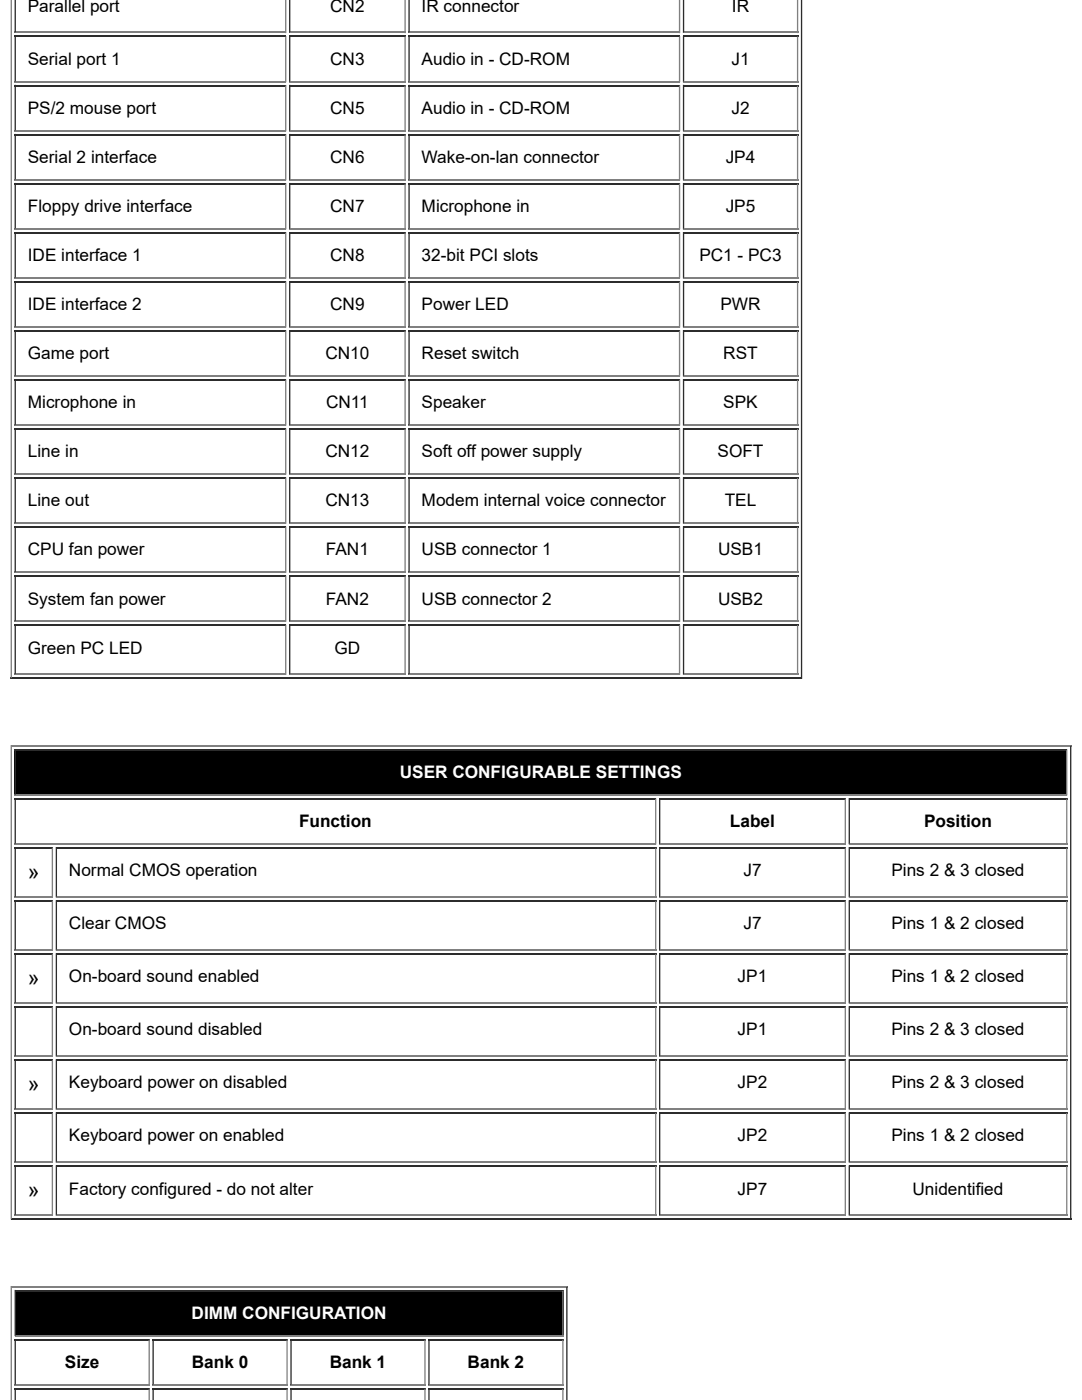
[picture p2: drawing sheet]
<svg xmlns="http://www.w3.org/2000/svg" width="216mm" height="279mm" viewBox="0 0 216 279" stroke-linecap="round" stroke-linejoin="round" font-family="sans-serif">
<g fill="none" stroke="#2c2c2c" stroke-width=".26">
<path d="M3 -.1v6.7M57.8 -.1v6.7M81.6 -.1v6.7M136.4 -.1v6.7M159.9 -.1v135.6M2.9 7.3h54.2M2.9 17.1h54.2M3 7.1v9.3M3 16.9v9.3M57.7 7.3h23.3M57.7 17.1h23.3M57.8 7.1v9.3"/>
<path d="M57.8 16.9v9.3M81.5 7.3h54.2M81.5 17.1h54.2M81.6 7.1v9.3M81.6 16.9v9.3M136.3 7.3h23M136.3 17.1h23M136.4 7.1v9.3M136.4 16.9v9.3M2.9 26.9h54.2M2.9 36.6h54.2M3 26.7v9.3"/>
<path d="M3 36.5v9.3M57.7 26.9h23.3M57.7 36.6h23.3M57.8 26.7v9.3M57.8 36.5v9.3M81.5 26.9h54.2M81.5 36.6h54.2M81.6 26.7v9.3M81.6 36.5v9.3M136.3 26.9h23M136.3 36.6h23M136.4 26.7v9.3"/>
<path d="M136.4 36.5v9.3M2.9 46.4h54.2M2.9 56.2h54.2M3 46.3v9.3M3 56.1v9.3M57.7 46.4h23.3M57.7 56.2h23.3M57.8 46.3v9.3M57.8 56.1v9.3M81.5 46.4h54.2M81.5 56.2h54.2M81.6 46.3v9.3"/>
<path d="M81.6 56.1v9.3M136.3 46.4h23M136.3 56.2h23M136.4 46.3v9.3M136.4 56.1v9.3M2.9 66h54.2M2.9 75.8h54.2M3 65.9v9.2M3 75.7v9.2M57.7 66h23.3M57.7 75.8h23.3M57.8 65.9v9.2"/>
<path d="M57.8 75.7v9.2M81.5 66h54.2M81.5 75.8h54.2M81.6 65.9v9.2M81.6 75.7v9.2M136.3 66h23M136.3 75.8h23M136.4 65.9v9.2M136.4 75.7v9.2M2.9 85.6h54.2M2.9 95.4h54.2M3 85.5v9.2"/>
<path d="M3 95.2v9.3M57.7 85.6h23.3M57.7 95.4h23.3M57.8 85.5v9.2M57.8 95.2v9.3M81.5 85.6h54.2M81.5 95.4h54.2M81.6 85.5v9.2M81.6 95.2v9.3M136.3 85.6h23M136.3 95.4h23M136.4 85.5v9.2"/>
<path d="M136.4 95.2v9.3M2.9 105.2h54.2M2.9 115h54.2M3 105v9.3M3 114.8v9.3M57.7 105.2h23.3M57.7 115h23.3M57.8 105v9.3M57.8 114.8v9.3M81.5 105.2h54.2M81.5 115h54.2M81.6 105v9.3"/>
<path d="M81.6 114.8v9.3M136.3 105.2h23M136.3 115h23M136.4 105v9.3M136.4 114.8v9.3M2.1 135.3h158M2.9 124.8h54.2M3 124.6v10.1M57.7 124.8h23.3M57.8 124.6v10.1M81.5 124.8h54.2M81.6 124.6v10.1"/>
<path d="M136.3 124.8h23M136.4 124.6v10.1M2.9 149.6h210.1M3 149.5v9.2M213.7 148.7v94.7M2.1 243.3h211.7"/>
</g>
<g fill="none" stroke="#808080" stroke-width=".26">
<path d="M2.2 -.1v135.6M57 -.1v6.7M80.8 -.1v6.7M135.6 -.1v6.7M159.1 -.1v6.7M2.9 6.5h54.2M2.9 16.3h54.2M57 7.1v9.3M57 16.9v9.3M57.7 6.5h23.3M57.7 16.3h23.3M80.8 7.1v9.3"/>
<path d="M80.8 16.9v9.3M81.5 6.5h54.2M81.5 16.3h54.2M135.6 7.1v9.3M135.6 16.9v9.3M136.3 6.5h23M136.3 16.3h23M159.1 7.1v9.3M159.1 16.9v9.3M2.9 26.1h54.2M2.9 35.9h54.2M57 26.7v9.3"/>
<path d="M57 36.5v9.3M57.7 26.1h23.3M57.7 35.9h23.3M80.8 26.7v9.3M80.8 36.5v9.3M81.5 26.1h54.2M81.5 35.9h54.2M135.6 26.7v9.3M135.6 36.5v9.3M136.3 26.1h23M136.3 35.9h23M159.1 26.7v9.3"/>
<path d="M159.1 36.5v9.3M2.9 45.6h54.2M2.9 55.4h54.2M57 46.3v9.3M57 56.1v9.3M57.7 45.6h23.3M57.7 55.4h23.3M80.8 46.3v9.3M80.8 56.1v9.3M81.5 45.6h54.2M81.5 55.4h54.2M135.6 46.3v9.3"/>
<path d="M135.6 56.1v9.3M136.3 45.6h23M136.3 55.4h23M159.1 46.3v9.3M159.1 56.1v9.3M2.9 65.2h54.2M2.9 75h54.2M57 65.9v9.2M57 75.7v9.2M57.7 65.2h23.3M57.7 75h23.3M80.8 65.9v9.2"/>
<path d="M80.8 75.7v9.2M81.5 65.2h54.2M81.5 75h54.2M135.6 65.9v9.2M135.6 75.7v9.2M136.3 65.2h23M136.3 75h23M159.1 65.9v9.2M159.1 75.7v9.2M2.9 84.8h54.2M2.9 94.6h54.2M57 85.5v9.2"/>
<path d="M57 95.2v9.3M57.7 84.8h23.3M57.7 94.6h23.3M80.8 85.5v9.2M80.8 95.2v9.3M81.5 84.8h54.2M81.5 94.6h54.2M135.6 85.5v9.2M135.6 95.2v9.3M136.3 84.8h23M136.3 94.6h23M159.1 85.5v9.2"/>
<path d="M159.1 95.2v9.3M2.9 104.4h54.2M2.9 114.2h54.2M57 105v9.3M57 114.8v9.3M57.7 104.4h23.3M57.7 114.2h23.3M80.8 105v9.3M80.8 114.8v9.3M81.5 104.4h54.2M81.5 114.2h54.2M135.6 105v9.3"/>
<path d="M135.6 114.8v9.3M136.3 104.4h23M136.3 114.2h23M159.1 105v9.3M159.1 114.8v9.3M2.9 124h54.2M2.9 134.5h54.2M57 124.6v10.1M57.7 124h23.3M57.7 134.5h23.3M80.8 124.6v10.1M81.5 124h54.2"/>
<path d="M81.5 134.5h54.2M135.6 124.6v10.1M136.3 124h23M136.3 134.5h23M159.1 124.6v10.1M2.1 148.8h211.7M2.2 148.7v94.7M2.9 158.6h210.1M212.9 149.5v9.2"/>
</g>
<path d="M2.9 149.5h210.1v9.2h-210.1z" fill="#000"/>
<path d="M2.9 159.3h128.1v9.2h-128.1z" fill="#fff"/>
<path d="M2.9 159.4h128.1M3 159.3v9.2" fill="none" stroke="#2c2c2c" stroke-width=".26"/>
<path d="M130.8 159.3v9.2M2.9 168.4h128.1" fill="none" stroke="#808080" stroke-width=".26"/>
<path d="M131.5 159.3h37.3v9.2h-37.3z" fill="#fff"/>
<path d="M131.5 159.4h37.3M131.6 159.3v9.2" fill="none" stroke="#2c2c2c" stroke-width=".26"/>
<path d="M168.7 159.3v9.2M131.5 168.4h37.3" fill="none" stroke="#808080" stroke-width=".26"/>
<path d="M169.3 159.3h43.7v9.2h-43.7z" fill="#fff"/>
<g fill="none" stroke="#2c2c2c" stroke-width=".26">
<path d="M169.3 159.4h43.7M169.5 159.3v9.2M2.9 169.2h7.7M2.9 179.8h7.7M3 169.1v10M3 179.7v10M11.1 169.2h119.9M11.1 179.8h119.9M11.2 169.1v10M11.2 179.7v10M131.5 169.2h37.3M131.5 179.8h37.3"/>
<path d="M131.6 169.1v10M131.6 179.7v10M169.3 169.2h43.7M169.3 179.8h43.7M169.5 169.1v10M169.5 179.7v10M2.9 190.4h7.7M3 190.2v10.1M11.1 190.4h119.9M11.2 190.2v10.1M131.5 190.4h37.3M131.6 190.2v10.1"/>
<path d="M169.3 190.4h43.7M169.5 190.2v10.1M2.9 201h7.7M2.9 211.5h7.7M3 200.8v10.1M3 211.4v10.1M11.1 201h119.9M11.1 211.5h119.9M11.2 200.8v10.1M11.2 211.4v10.1M131.5 201h37.3M131.5 211.5h37.3"/>
<path d="M131.6 200.8v10.1M131.6 211.4v10.1M169.3 201h43.7M169.3 211.5h43.7M169.5 200.8v10.1M169.5 211.4v10.1M2.9 222.1h7.7M2.9 232.7h7.7M3 222v10M3 232.6v10M11.1 222.1h119.9M11.1 232.7h119.9"/>
<path d="M11.2 222v10M11.2 232.6v10M131.5 222.1h37.3M131.5 232.7h37.3M131.6 222v10M131.6 232.6v10M169.3 222.1h43.7M169.3 232.7h43.7M169.5 222v10M169.5 232.6v10M2.9 257.6h109.5M3 257.4v9.3"/>
<path d="M113.1 256.6v22.8M2.9 267.4h27M2.9 277.2h27M3 267.2v9.3M3 277v2.4M30.4 267.4h27M30.4 277.2h27M30.6 267.2v9.3M30.6 277v2.4M57.9 267.4h27M57.9 277.2h27M58.1 267.2v9.3"/>
<path d="M58.1 277v2.4M85.5 267.4h26.9M85.5 277.2h26.9M85.6 267.2v9.3M85.6 277v2.4"/>
</g>
<g fill="none" stroke="#808080" stroke-width=".26">
<path d="M212.9 159.3v9.2M2.9 179h7.7M10.5 169.1v10M10.5 179.7v10M11.1 179h119.9M130.8 169.1v10M130.8 179.7v10M131.5 179h37.3M168.7 169.1v10M168.7 179.7v10M169.3 168.4h43.7M169.3 179h43.7"/>
<path d="M212.9 169.1v10M212.9 179.7v10M2.9 189.6h7.7M10.5 190.2v10.1M11.1 189.6h119.9M130.8 190.2v10.1M131.5 189.6h37.3M168.7 190.2v10.1M169.3 189.6h43.7M212.9 190.2v10.1M2.9 200.2h7.7M2.9 210.7h7.7"/>
<path d="M10.5 200.8v10.1M10.5 211.4v10.1M11.1 200.2h119.9M11.1 210.7h119.9M130.8 200.8v10.1M130.8 211.4v10.1M131.5 200.2h37.3M131.5 210.7h37.3M168.7 200.8v10.1M168.7 211.4v10.1M169.3 200.2h43.7M169.3 210.7h43.7"/>
<path d="M212.9 200.8v10.1M212.9 211.4v10.1M2.9 221.3h7.7M2.9 231.9h7.7M10.5 222v10M10.5 232.6v10M11.1 221.3h119.9M11.1 231.9h119.9M130.8 222v10M130.8 232.6v10M131.5 221.3h37.3M131.5 231.9h37.3"/>
<path d="M168.7 222v10M168.7 232.6v10M169.3 221.3h43.7M169.3 231.9h43.7M212.9 222v10M212.9 232.6v10M2.1 256.8h111.1M2.2 256.6v22.8M2.9 242.5h7.7M11.1 242.5h119.9M112.3 257.4v9.3M131.5 242.5h37.3"/>
<path d="M169.3 242.5h43.7M2.9 266.6h109.5M2.9 276.4h27M29.8 267.2v9.3M29.8 277v2.4M30.4 276.4h27M57.3 267.2v9.3M57.3 277v2.4M57.9 276.4h27M84.8 267.2v9.3M84.8 277v2.4M85.5 276.4h26.9"/>
<path d="M112.3 267.2v9.3M112.3 277v2.4"/>
</g>
<path d="M2.9 257.4h109.5v9.3h-109.5z" fill="#000"/>
<g font-size="4.2">
<text x="5.6" y="175.4">»</text>
<text x="5.6" y="196.6">»</text>
<text x="5.6" y="217.8">»</text>
<text x="5.6" y="238.9">»</text>
</g>
<g font-size="3.4">
<text x="5.6" y="2.4">Parallel port</text>
<text x="65.9" y="2.4">CN2</text>
<text x="84.1" y="2.4">IR connector</text>
<text x="146" y="2.4">IR</text>
<text x="5.6" y="13">Serial port 1</text>
<text x="65.9" y="13">CN3</text>
<text x="84.1" y="13">Audio in - CD-ROM</text>
<text x="146" y="13">J1</text>
<text x="5.6" y="22.8">PS/2 mouse port</text>
<text x="65.9" y="22.8">CN5</text>
<text x="84.1" y="22.8">Audio in - CD-ROM</text>
<text x="146" y="22.8">J2</text>
<text x="5.6" y="32.5">Serial 2 interface</text>
<text x="65.9" y="32.5">CN6</text>
<text x="84.1" y="32.5">Wake-on-lan connector</text>
<text x="144.8" y="32.5">JP4</text>
<text x="5.6" y="42.3">Floppy drive interface</text>
<text x="65.9" y="42.3">CN7</text>
<text x="84.1" y="42.3">Microphone in</text>
<text x="144.8" y="42.3">JP5</text>
<text x="5.6" y="52.1">IDE interface 1</text>
<text x="65.9" y="52.1">CN8</text>
<text x="84.1" y="52.1">32-bit PCI slots</text>
<text x="139.6" y="52.1">PC1 - PC3</text>
<text x="5.6" y="61.9">IDE interface 2</text>
<text x="65.9" y="61.9">CN9</text>
<text x="84.1" y="61.9">Power LED</text>
<text x="143.8" y="61.9">PWR</text>
<text x="5.6" y="71.7">Game port</text>
<text x="64.9" y="71.7">CN10</text>
<text x="84.1" y="71.7">Reset switch</text>
<text x="144.3" y="71.7">RST</text>
<text x="5.6" y="81.5">Microphone in</text>
<text x="65.1" y="81.5">CN11</text>
<text x="84.1" y="81.5">Speaker</text>
<text x="144.3" y="81.5">SPK</text>
<text x="5.6" y="91.3">Line in</text>
<text x="64.9" y="91.3">CN12</text>
<text x="84.1" y="91.3">Soft off power supply</text>
<text x="143.2" y="91.3">SOFT</text>
<text x="5.6" y="101.1">Line out</text>
<text x="64.9" y="101.1">CN13</text>
<text x="84.1" y="101.1">Modem internal voice connector</text>
<text x="144.6" y="101.1">TEL</text>
<text x="5.6" y="110.9">CPU fan power</text>
<text x="65" y="110.9">FAN1</text>
<text x="84.1" y="110.9">USB connector 1</text>
<text x="143.3" y="110.9">USB1</text>
<text x="5.6" y="120.7">System fan power</text>
<text x="65" y="120.7">FAN2</text>
<text x="84.1" y="120.7">USB connector 2</text>
<text x="143.3" y="120.7">USB2</text>
<text x="5.6" y="130.4">Green PC LED</text>
<text x="66.7" y="130.4">GD</text>
<text x="59.7" y="165.1">Function</text>
<text x="145.7" y="165.1">Label</text>
<text x="184.4" y="165.1">Position</text>
<text x="13.8" y="174.9">Normal CMOS operation</text>
<text x="148.3" y="174.9">J7</text>
<text x="177.9" y="174.9">Pins 2 &amp; 3 closed</text>
<text x="13.8" y="185.5">Clear CMOS</text>
<text x="148.3" y="185.5">J7</text>
<text x="177.9" y="185.5">Pins 1 &amp; 2 closed</text>
<text x="13.8" y="196.1">On-board sound enabled</text>
<text x="147.2" y="196.1">JP1</text>
<text x="177.9" y="196.1">Pins 1 &amp; 2 closed</text>
<text x="13.8" y="206.6">On-board sound disabled</text>
<text x="147.2" y="206.6">JP1</text>
<text x="177.9" y="206.6">Pins 2 &amp; 3 closed</text>
<text x="13.8" y="217.2">Keyboard power on disabled</text>
<text x="147.2" y="217.2">JP2</text>
<text x="177.9" y="217.2">Pins 2 &amp; 3 closed</text>
<text x="13.8" y="227.8">Keyboard power on enabled</text>
<text x="147.2" y="227.8">JP2</text>
<text x="177.9" y="227.8">Pins 1 &amp; 2 closed</text>
<text x="13.8" y="238.4">Factory configured - do not alter</text>
<text x="147.2" y="238.4">JP7</text>
<text x="182.1" y="238.4">Unidentified</text>
<text x="13" y="273">Size</text>
<text x="38.3" y="273">Bank 0</text>
<text x="65.8" y="273">Bank 1</text>
<text x="93.3" y="273">Bank 2</text>
</g>
<g font-size="3.4" fill="#fff">
<text x="79.8" y="155.3">USER CONFIGURABLE SETTINGS</text>
<text x="38.2" y="263.3">DIMM CONFIGURATION</text>
</g>
</svg>
